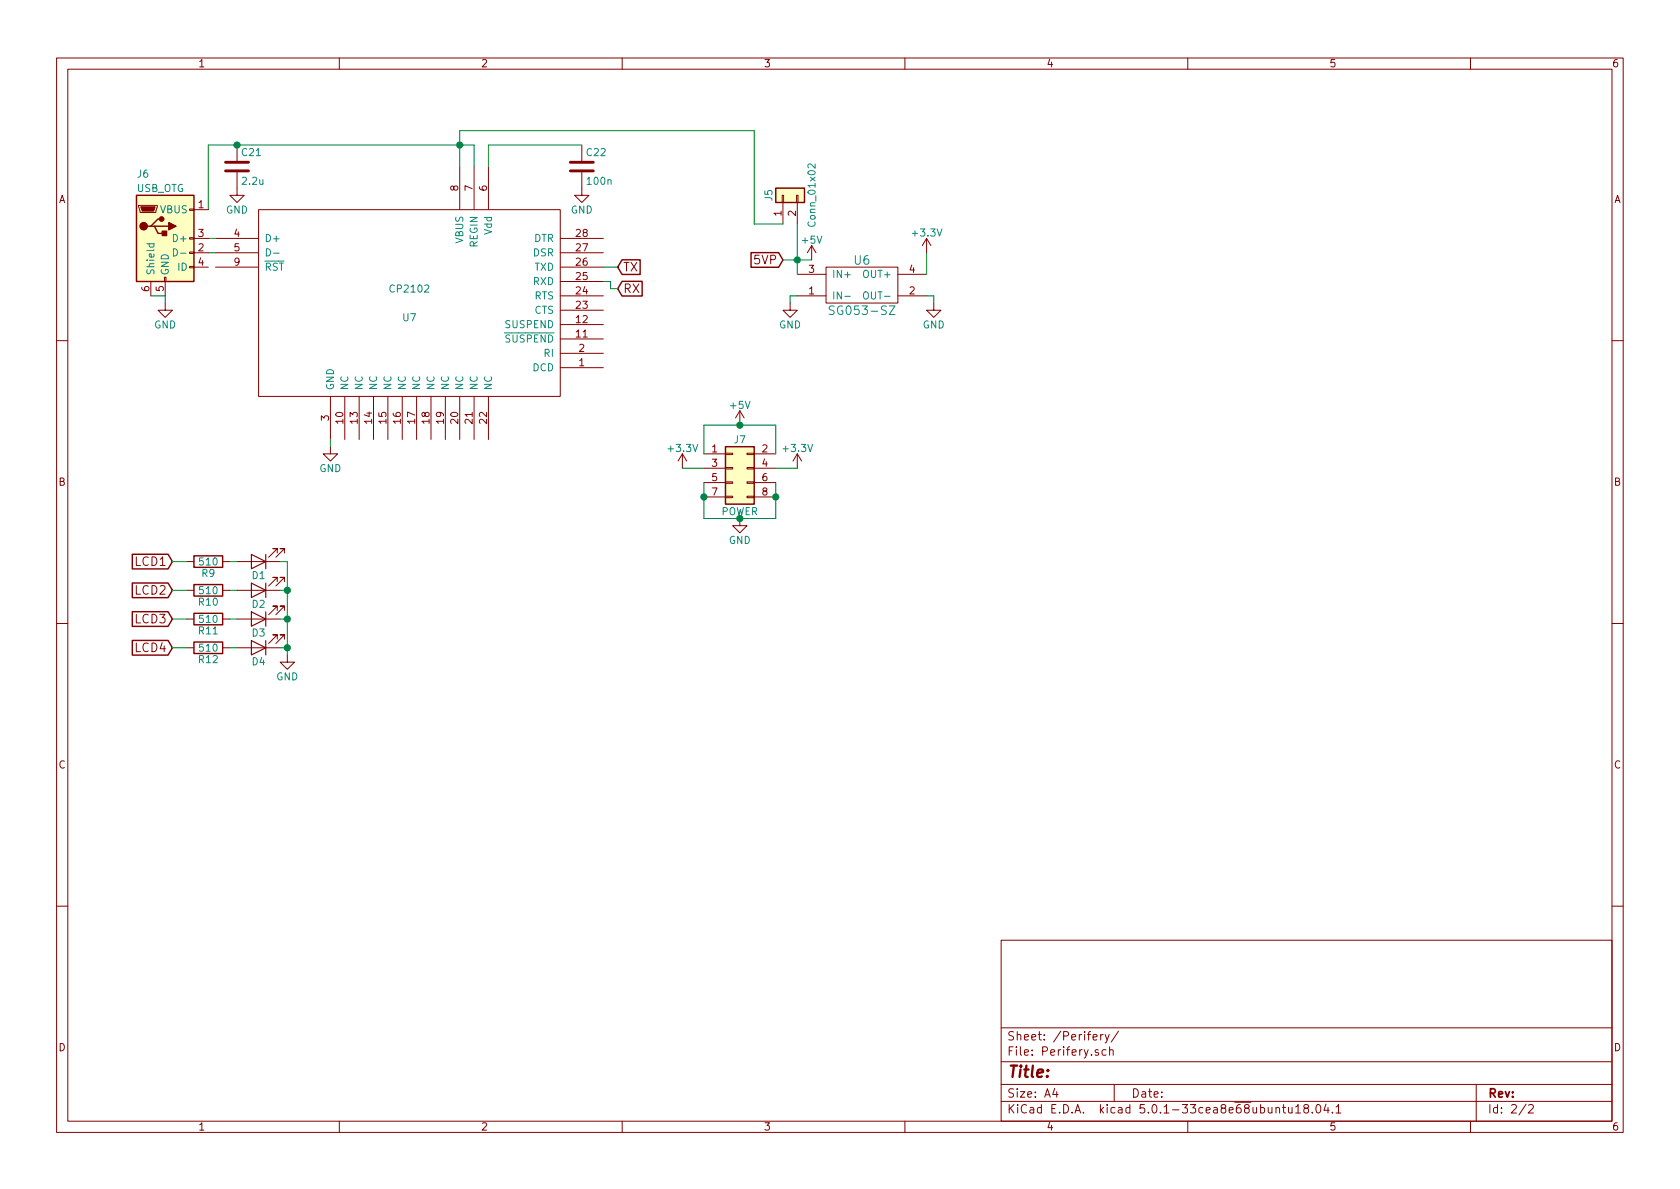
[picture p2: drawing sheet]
EESchema Schematic File Version 4
LIBS:cp4ce10_0-cache
EELAYER 26 0
EELAYER END
$Descr A4 11693 8268
encoding utf-8
Sheet 2 2
Title ""
Date ""
Rev ""
Comp ""
Comment1 ""
Comment2 ""
Comment3 ""
Comment4 ""
$EndDescr
$Comp
L balmer:CP2102 U7
U 1 1
P 2850 2100
F 0 "U7" H 2850 2000 50  0000 C CNN
F 1 "CP2102" H 2850 2200 50  0000 C CNN
F 2 "balmer:MLP-28" H 2850 2100 60  0001 C CNN
F 3 "" H 2850 2100 60  0001 C CNN
	1    2850 2100
	1    0    0    -1  
$EndComp
Wire Wire Line
	1500 1650 1450 1650
Wire Wire Line
	1500 1750 1450 1750
$Comp
L power:GND #PWR039
U 1 1
P 2300 3100
F 0 "#PWR039" H 2300 2850 50  0001 C CNN
F 1 "GND" H 2300 2950 50  0000 C CNN
F 2 "" H 2300 3100 50  0001 C CNN
F 3 "" H 2300 3100 50  0001 C CNN
	1    2300 3100
	1    0    0    -1  
$EndComp
Wire Wire Line
	2300 3050 2300 3100
$Comp
L power:GND #PWR040
U 1 1
P 1150 2100
F 0 "#PWR040" H 1150 1850 50  0001 C CNN
F 1 "GND" H 1150 1950 50  0000 C CNN
F 2 "" H 1150 2100 50  0001 C CNN
F 3 "" H 1150 2100 50  0001 C CNN
	1    1150 2100
	1    0    0    -1  
$EndComp
Wire Wire Line
	1050 2050 1150 2050
Wire Wire Line
	1150 2050 1150 2100
$Comp
L Device:C C21
U 1 1
P 1650 1150
F 0 "C21" H 1675 1250 50  0000 L CNN
F 1 "2.2u" H 1675 1050 50  0000 L CNN
F 2 "Capacitor_SMD:C_0805_2012Metric" H 1688 1000 50  0001 C CNN
F 3 "" H 1650 1150 50  0001 C CNN
	1    1650 1150
	1    0    0    -1  
$EndComp
$Comp
L power:GND #PWR041
U 1 1
P 1650 1300
F 0 "#PWR041" H 1650 1050 50  0001 C CNN
F 1 "GND" H 1650 1150 50  0000 C CNN
F 2 "" H 1650 1300 50  0001 C CNN
F 3 "" H 1650 1300 50  0001 C CNN
	1    1650 1300
	1    0    0    -1  
$EndComp
Wire Wire Line
	1450 1450 1450 1000
Wire Wire Line
	1450 1000 1650 1000
Wire Wire Line
	3200 900  3200 1000
Connection ~ 1650 1000
Wire Wire Line
	3300 1000 3300 1150
Connection ~ 3200 1000
$Comp
L Device:C C22
U 1 1
P 4050 1150
F 0 "C22" H 4075 1250 50  0000 L CNN
F 1 "100n" H 4075 1050 50  0000 L CNN
F 2 "Capacitor_SMD:C_0603_1608Metric" H 4088 1000 50  0001 C CNN
F 3 "" H 4050 1150 50  0001 C CNN
	1    4050 1150
	1    0    0    -1  
$EndComp
$Comp
L power:GND #PWR042
U 1 1
P 4050 1300
F 0 "#PWR042" H 4050 1050 50  0001 C CNN
F 1 "GND" H 4050 1150 50  0000 C CNN
F 2 "" H 4050 1300 50  0001 C CNN
F 3 "" H 4050 1300 50  0001 C CNN
	1    4050 1300
	1    0    0    -1  
$EndComp
Wire Wire Line
	4050 1000 3400 1000
Wire Wire Line
	3400 1000 3400 1150
Text GLabel 4300 2000 2    60   Input ~ 0
RX
Text GLabel 4300 1850 2    60   Input ~ 0
TX
Wire Wire Line
	4200 1850 4300 1850
Wire Wire Line
	4200 1950 4250 1950
Wire Wire Line
	4250 1950 4250 2000
Wire Wire Line
	4250 2000 4300 2000
Text GLabel 1200 3900 0    60   Input ~ 0
LCD1
Text GLabel 1200 4100 0    60   Input ~ 0
LCD2
Text GLabel 1200 4300 0    60   Input ~ 0
LCD3
Text GLabel 1200 4500 0    60   Input ~ 0
LCD4
$Comp
L Device:LED D1
U 1 1
P 1800 3900
F 0 "D1" H 1800 4000 50  0000 C CNN
F 1 "LED" H 1800 3800 50  0001 C CNN
F 2 "LED_SMD:LED_0805_2012Metric" H 1800 3900 50  0001 C CNN
F 3 "" H 1800 3900 50  0001 C CNN
	1    1800 3900
	-1   0    0    1   
$EndComp
$Comp
L Device:R R9
U 1 1
P 1450 3900
F 0 "R9" V 1530 3900 50  0000 C CNN
F 1 "510" V 1450 3900 50  0000 C CNN
F 2 "Resistor_SMD:R_0603_1608Metric" V 1380 3900 50  0001 C CNN
F 3 "" H 1450 3900 50  0001 C CNN
	1    1450 3900
	0    1    1    0   
$EndComp
Wire Wire Line
	1200 3900 1300 3900
Wire Wire Line
	1600 3900 1650 3900
$Comp
L Device:R R10
U 1 1
P 1450 4100
F 0 "R10" V 1530 4100 50  0000 C CNN
F 1 "510" V 1450 4100 50  0000 C CNN
F 2 "Resistor_SMD:R_0603_1608Metric" V 1380 4100 50  0001 C CNN
F 3 "" H 1450 4100 50  0001 C CNN
	1    1450 4100
	0    1    1    0   
$EndComp
$Comp
L Device:R R11
U 1 1
P 1450 4300
F 0 "R11" V 1530 4300 50  0000 C CNN
F 1 "510" V 1450 4300 50  0000 C CNN
F 2 "Resistor_SMD:R_0603_1608Metric" V 1380 4300 50  0001 C CNN
F 3 "" H 1450 4300 50  0001 C CNN
	1    1450 4300
	0    1    1    0   
$EndComp
$Comp
L Device:R R12
U 1 1
P 1450 4500
F 0 "R12" V 1530 4500 50  0000 C CNN
F 1 "510" V 1450 4500 50  0000 C CNN
F 2 "Resistor_SMD:R_0603_1608Metric" V 1380 4500 50  0001 C CNN
F 3 "" H 1450 4500 50  0001 C CNN
	1    1450 4500
	0    1    1    0   
$EndComp
Wire Wire Line
	1200 4100 1300 4100
Wire Wire Line
	1200 4300 1300 4300
Wire Wire Line
	1200 4500 1300 4500
$Comp
L Device:LED D2
U 1 1
P 1800 4100
F 0 "D2" H 1800 4200 50  0000 C CNN
F 1 "LED" H 1800 4000 50  0001 C CNN
F 2 "LED_SMD:LED_0805_2012Metric" H 1800 4100 50  0001 C CNN
F 3 "" H 1800 4100 50  0001 C CNN
	1    1800 4100
	-1   0    0    1   
$EndComp
Wire Wire Line
	1600 4100 1650 4100
$Comp
L Device:LED D3
U 1 1
P 1800 4300
F 0 "D3" H 1800 4400 50  0000 C CNN
F 1 "LED" H 1800 4200 50  0001 C CNN
F 2 "LED_SMD:LED_0805_2012Metric" H 1800 4300 50  0001 C CNN
F 3 "" H 1800 4300 50  0001 C CNN
	1    1800 4300
	-1   0    0    1   
$EndComp
$Comp
L Device:LED D4
U 1 1
P 1800 4500
F 0 "D4" H 1800 4600 50  0000 C CNN
F 1 "LED" H 1800 4400 50  0001 C CNN
F 2 "LED_SMD:LED_0805_2012Metric" H 1800 4500 50  0001 C CNN
F 3 "" H 1800 4500 50  0001 C CNN
	1    1800 4500
	-1   0    0    1   
$EndComp
Wire Wire Line
	1600 4300 1650 4300
Wire Wire Line
	1600 4500 1650 4500
Wire Wire Line
	1950 3900 2000 3900
Wire Wire Line
	2000 3900 2000 4100
$Comp
L power:GND #PWR043
U 1 1
P 2000 4550
F 0 "#PWR043" H 2000 4300 50  0001 C CNN
F 1 "GND" H 2000 4400 50  0000 C CNN
F 2 "" H 2000 4550 50  0001 C CNN
F 3 "" H 2000 4550 50  0001 C CNN
	1    2000 4550
	1    0    0    -1  
$EndComp
Wire Wire Line
	1950 4500 2000 4500
Connection ~ 2000 4500
Wire Wire Line
	1950 4300 2000 4300
Connection ~ 2000 4300
Wire Wire Line
	1950 4100 2000 4100
Connection ~ 2000 4100
Text GLabel 5450 1800 0    60   Input ~ 0
5VP
$Comp
L balmer:SG053-SZ U6
U 1 1
P 5950 2000
F 0 "U6" H 6000 2200 60  0000 C CNN
F 1 "SG053-SZ" H 6000 1850 60  0000 C CNN
F 2 "balmer:SG053-SZ" H 5950 2000 60  0001 C CNN
F 3 "" H 5950 2000 60  0001 C CNN
	1    5950 2000
	1    0    0    -1  
$EndComp
$Comp
L power:GND #PWR044
U 1 1
P 5500 2100
F 0 "#PWR044" H 5500 1850 50  0001 C CNN
F 1 "GND" H 5500 1950 50  0000 C CNN
F 2 "" H 5500 2100 50  0001 C CNN
F 3 "" H 5500 2100 50  0001 C CNN
	1    5500 2100
	1    0    0    -1  
$EndComp
$Comp
L power:GND #PWR045
U 1 1
P 6500 2100
F 0 "#PWR045" H 6500 1850 50  0001 C CNN
F 1 "GND" H 6500 1950 50  0000 C CNN
F 2 "" H 6500 2100 50  0001 C CNN
F 3 "" H 6500 2100 50  0001 C CNN
	1    6500 2100
	1    0    0    -1  
$EndComp
Wire Wire Line
	6450 2050 6500 2050
Wire Wire Line
	6500 2050 6500 2100
Wire Wire Line
	5550 2050 5500 2050
Wire Wire Line
	5500 2050 5500 2100
Wire Wire Line
	5450 1800 5550 1800
Wire Wire Line
	5550 1550 5550 1800
Wire Wire Line
	6450 1750 6450 1900
$Comp
L cp4ce10_0-rescue:Conn_01x02 J5
U 1 1
P 5450 1350
F 0 "J5" H 5450 1450 50  0000 C CNN
F 1 "Conn_01x02" H 5450 1150 50  0000 C CNN
F 2 "Pin_Headers:Pin_Header_Straight_1x02" H 5450 1350 50  0001 C CNN
F 3 "" H 5450 1350 50  0001 C CNN
	1    5450 1350
	0    -1   -1   0   
$EndComp
Wire Wire Line
	3200 900  5250 900 
Wire Wire Line
	5250 900  5250 1550
Wire Wire Line
	5250 1550 5450 1550
Connection ~ 5550 1800
$Comp
L cp4ce10_0-rescue:Conn_02x04_Odd_Even J7
U 1 1
P 5100 3250
F 0 "J7" H 5150 3450 50  0000 C CNN
F 1 "POWER" H 5150 2950 50  0000 C CNN
F 2 "Pin_Headers:Pin_Header_Straight_2x04" H 5100 3250 50  0001 C CNN
F 3 "" H 5100 3250 50  0001 C CNN
	1    5100 3250
	1    0    0    -1  
$EndComp
$Comp
L power:GND #PWR046
U 1 1
P 5150 3600
F 0 "#PWR046" H 5150 3350 50  0001 C CNN
F 1 "GND" H 5150 3450 50  0000 C CNN
F 2 "" H 5150 3600 50  0001 C CNN
F 3 "" H 5150 3600 50  0001 C CNN
	1    5150 3600
	1    0    0    -1  
$EndComp
$Comp
L power:+5V #PWR047
U 1 1
P 5650 1800
F 0 "#PWR047" H 5650 1650 50  0001 C CNN
F 1 "+5V" H 5650 1940 50  0000 C CNN
F 2 "" H 5650 1800 50  0001 C CNN
F 3 "" H 5650 1800 50  0001 C CNN
	1    5650 1800
	1    0    0    -1  
$EndComp
$Comp
L power:+3.3V #PWR048
U 1 1
P 6450 1750
F 0 "#PWR048" H 6450 1600 50  0001 C CNN
F 1 "+3.3V" H 6450 1890 50  0000 C CNN
F 2 "" H 6450 1750 50  0001 C CNN
F 3 "" H 6450 1750 50  0001 C CNN
	1    6450 1750
	1    0    0    -1  
$EndComp
$Comp
L power:+5V #PWR049
U 1 1
P 5150 2950
F 0 "#PWR049" H 5150 2800 50  0001 C CNN
F 1 "+5V" H 5150 3090 50  0000 C CNN
F 2 "" H 5150 2950 50  0001 C CNN
F 3 "" H 5150 2950 50  0001 C CNN
	1    5150 2950
	1    0    0    -1  
$EndComp
Wire Wire Line
	4900 3150 4900 2950
Wire Wire Line
	4900 2950 5150 2950
Wire Wire Line
	5400 2950 5400 3150
Connection ~ 5150 2950
$Comp
L power:+3.3V #PWR050
U 1 1
P 4750 3250
F 0 "#PWR050" H 4750 3100 50  0001 C CNN
F 1 "+3.3V" H 4750 3390 50  0000 C CNN
F 2 "" H 4750 3250 50  0001 C CNN
F 3 "" H 4750 3250 50  0001 C CNN
	1    4750 3250
	1    0    0    -1  
$EndComp
$Comp
L power:+3.3V #PWR051
U 1 1
P 5550 3250
F 0 "#PWR051" H 5550 3100 50  0001 C CNN
F 1 "+3.3V" H 5550 3390 50  0000 C CNN
F 2 "" H 5550 3250 50  0001 C CNN
F 3 "" H 5550 3250 50  0001 C CNN
	1    5550 3250
	1    0    0    -1  
$EndComp
Wire Wire Line
	4900 3250 4750 3250
Wire Wire Line
	5400 3250 5550 3250
Wire Wire Line
	5400 3600 5150 3600
Wire Wire Line
	4900 3600 4900 3450
Connection ~ 4900 3450
Wire Wire Line
	5400 3350 5400 3450
Connection ~ 5150 3600
Connection ~ 5400 3450
$Comp
L Connector:USB_OTG J6
U 1 1
P 1150 1650
F 0 "J6" H 950 2100 50  0000 L CNN
F 1 "USB_OTG" H 950 2000 50  0000 L CNN
F 2 "Connector_USB:USB_Mini-B_Lumberg_2486_01_Horizontal" H 1300 1600 50  0001 C CNN
F 3 "" H 1300 1600 50  0001 C CNN
	1    1150 1650
	1    0    0    -1  
$EndComp
Wire Wire Line
	1650 1000 3200 1000
Wire Wire Line
	3200 1000 3200 1150
Wire Wire Line
	3200 1000 3300 1000
Wire Wire Line
	2000 4500 2000 4550
Wire Wire Line
	2000 4300 2000 4500
Wire Wire Line
	2000 4100 2000 4300
Wire Wire Line
	5550 1800 5650 1800
Wire Wire Line
	5550 1800 5550 1900
Wire Wire Line
	5150 2950 5400 2950
Wire Wire Line
	4900 3450 4900 3350
Wire Wire Line
	5150 3600 4900 3600
Wire Wire Line
	5400 3450 5400 3600
$EndSCHEMATC
